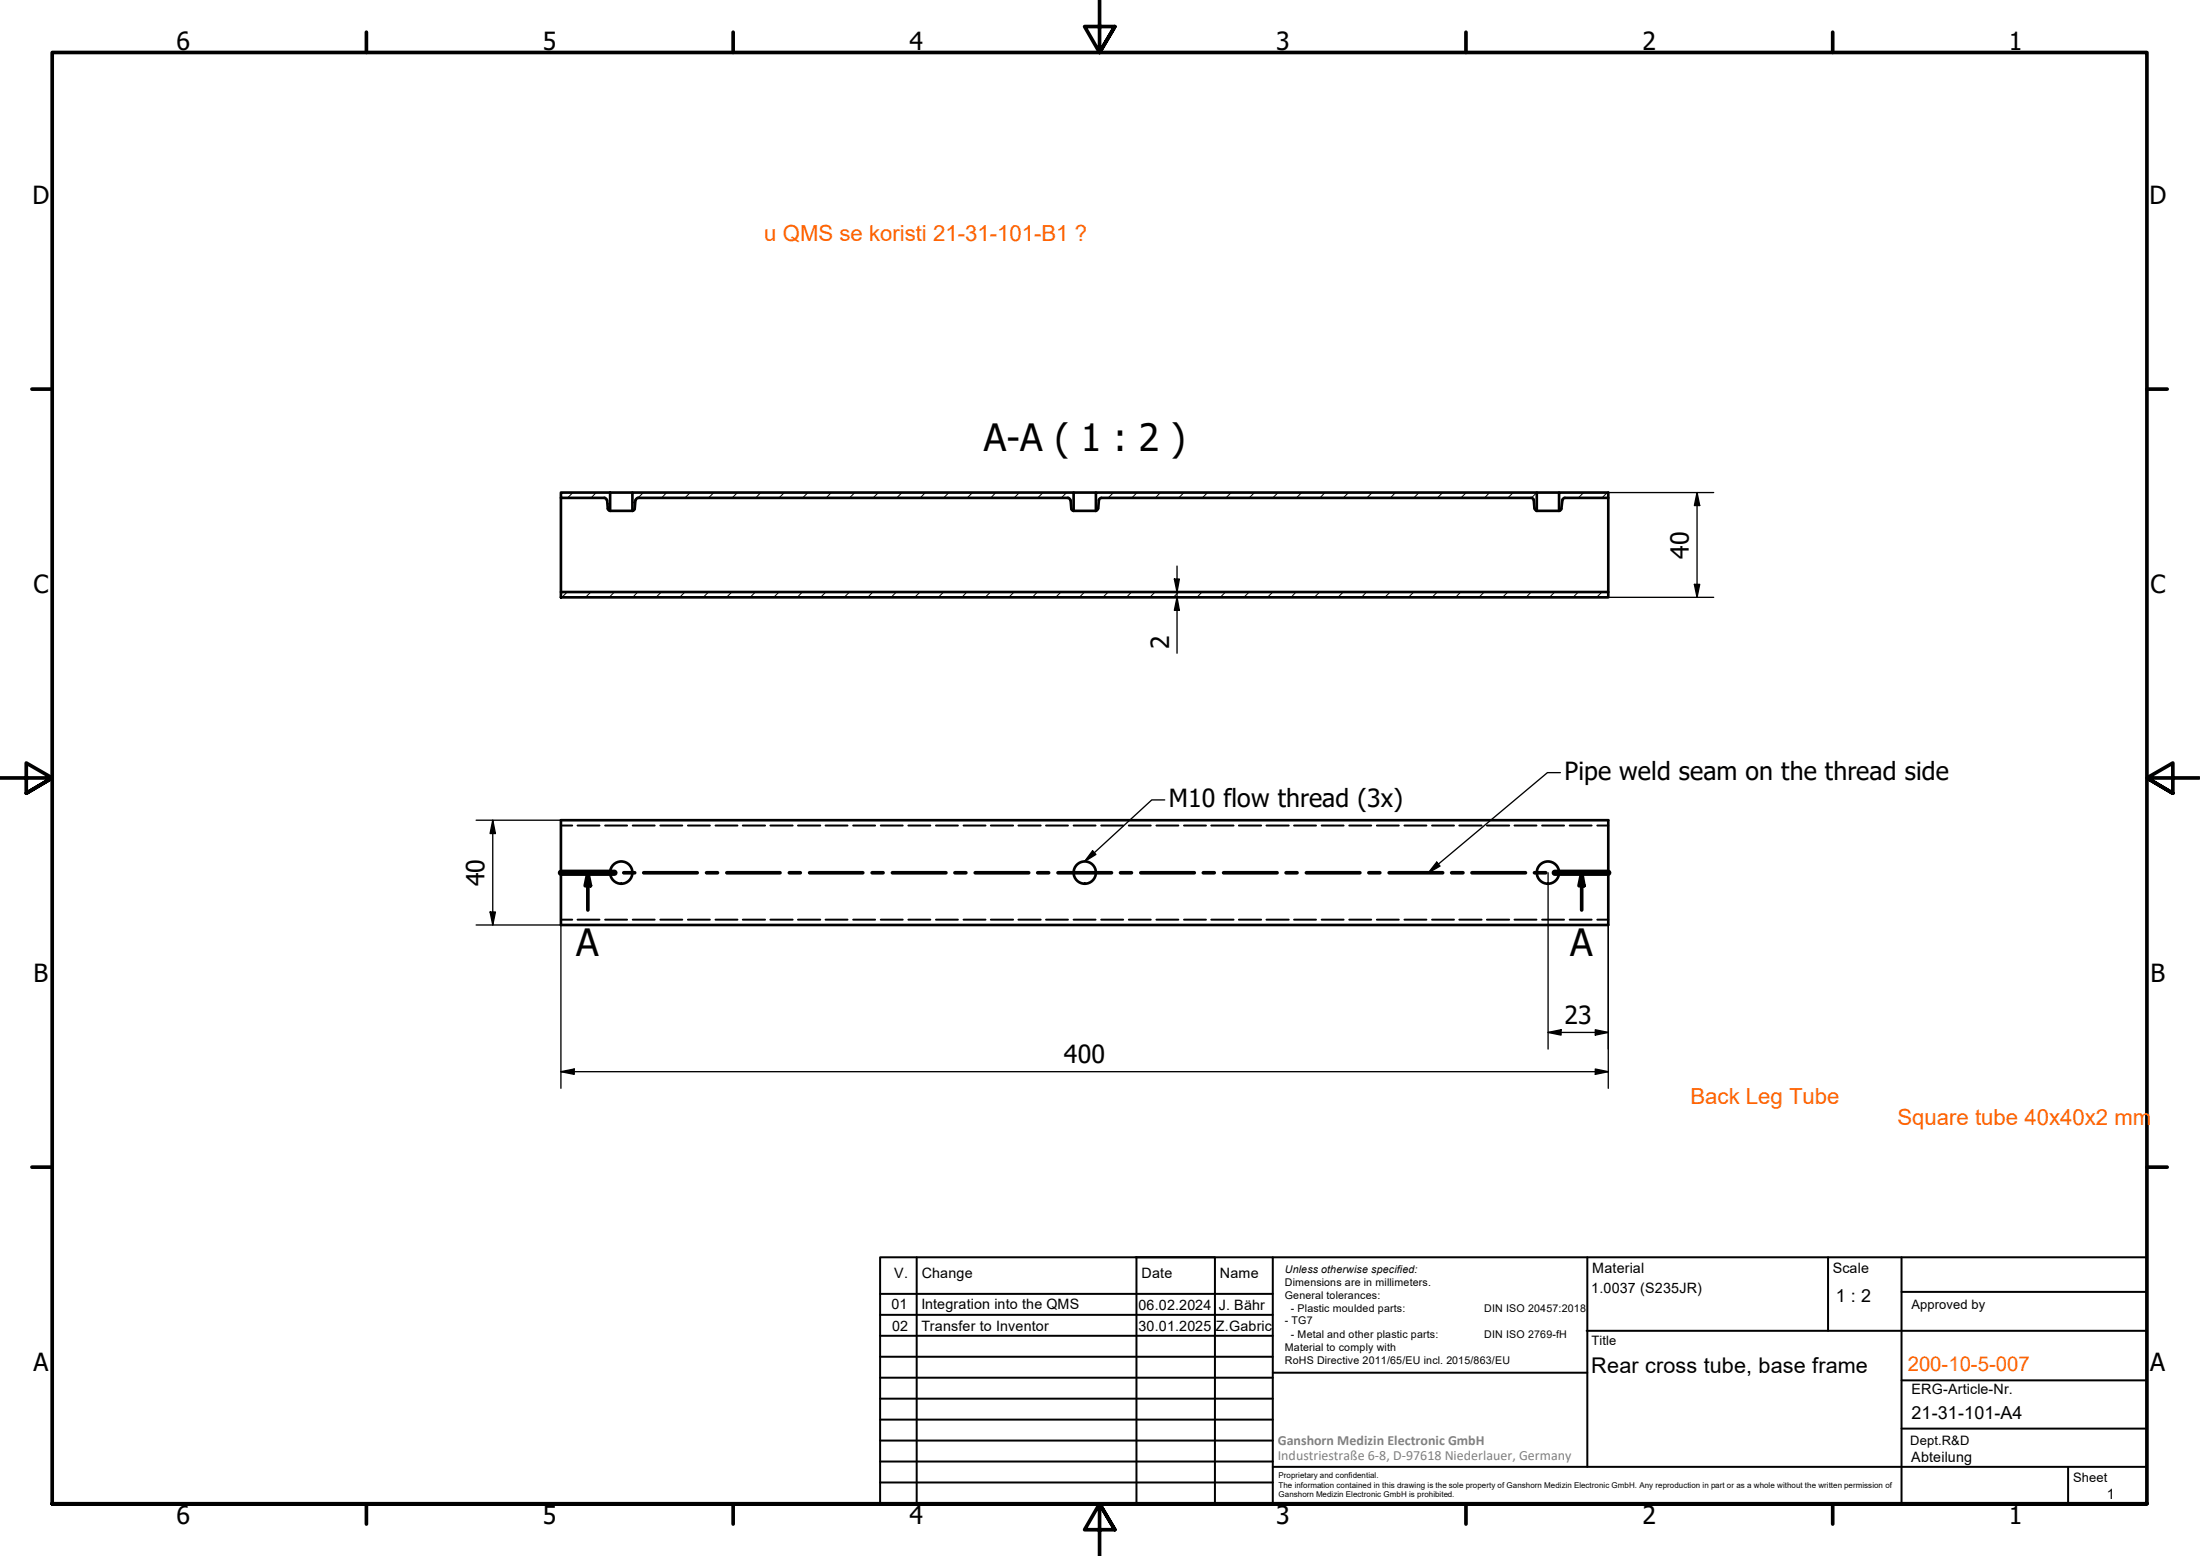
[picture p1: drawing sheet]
<svg xmlns="http://www.w3.org/2000/svg" width="420mm" height="297mm" viewBox="0 0 420 297" stroke-linecap="round" stroke-linejoin="round" font-family="sans-serif">
<!-- layer: Hatch (ISO) -->
<g fill="none" stroke="#000" stroke-width=".19">
<path d="M109.4 94l-1 1M113.9 94l-1 1M116.5 95.9l-.5 .5M121.3 95.6l-.5 .5M122.9 94l-1 1M127.3 94l-.9 1M131.8 94l-1 1M136.3 94l-1 1M140.8 94l-1 1M145.3 94l-1 1M149.8 94l-1 1M154.3 94l-1 1"/>
<path d="M158.7 94l-.9 1M163.3 94l-1.1 1M167.8 94l-1 1M172.3 94l-1 1M176.7 94l-.9 1M181.2 94l-1 1M185.7 94l-1 1M190.2 94l-1 1M194.7 94l-1 1M199.2 94l-1 1M203.7 94l-1 1M205 97.2l-.2 .2"/>
<path d="M209.7 97l-.4 .4M212.7 94l-1.1 1M217.2 94l-1 1M221.6 94l-.9 1M226.1 94l-1 1M230.6 94l-1 1M235.1 94l-1 1M239.6 94l-1 1M244.1 94l-1 1M248.6 94l-1 1M253 94l-.9 1M257.6 94l-1.1 1"/>
<path d="M262.1 94l-1.1 1M266.5 94l-.9 1M271 94l-1 1M275.5 94l-1 1M280 94l-1 1M284.5 94l-1 1M289 94l-1 1M293.5 94l-1 1M297.9 94l-.1 .2M302.5 94l-1.1 1M307 94l-1.1 1M108.3 113l-1 1"/>
<path d="M112.8 113l-1 1M117.3 113l-1 1M121.8 113l-1 1M126.3 113l-1 1M130.8 113l-1 1M135.3 113l-1 1M139.8 113l-1.1 1M144.3 113l-1 1M148.8 113l-1 1M153.2 113l-.9 1M157.7 113l-1 1M162.2 113l-1 1"/>
<path d="M166.7 113l-1 1M171.2 113l-1 1M175.7 113l-1 1M180.2 113l-1 1M184.7 113l-1 1M189.2 113l-1 1M193.7 113l-1 1M198.1 113l-.9 1M202.6 113l-1 1M207.1 113l-1 1M211.6 113l-1 1M216.1 113l-1 1"/>
<path d="M220.6 113l-1 1M225.1 113l-1 1M229.6 113l-1 1M234.1 113l-1.1 1M238.6 113l-1 1M243.1 113l-1 1M247.5 113l-.9 1M252 113l-1 1M256.5 113l-1 1M261 113l-1 1M265.5 113l-1 1M270 113l-1 1"/>
<path d="M274.5 113l-1 1M279 113l-1 1M283.5 113l-1.1 1M288 113l-1 1M292.4 113l-.9 1M296.9 113l-1 1M301.4 113l-1 1M305.9 113l-1 1"/>
</g>
<!-- layer: Hidden (ISO) -->
<g fill="none" stroke="#000" stroke-width=".38">
<path d="M107.1 157.6h2.2M110.3 157.6h4.2M115.6 157.6h4.2M120.8 157.6h4.2M126.1 157.6h4.2M131.4 157.6h4.2M136.7 157.6h4.1M141.9 157.6h4.2M147.1 157.6h4.3M152.4 157.6h4.3M157.7 157.6h4.2M162.9 157.6h4.2"/>
<path d="M168.2 157.6h4.2M173.5 157.6h4.2M178.8 157.6h4.1M184 157.6h4.2M189.2 157.6h4.3M194.5 157.6h4.3M199.8 157.6h4.2M205 157.6h4.2M210.3 157.6h4.2M215.6 157.6h4.2M220.9 157.6h4.1M226.1 157.6h4.2"/>
<path d="M231.3 157.6h4.3M236.6 157.6h4.3M241.9 157.6h4.2M247.1 157.6h4.2M252.4 157.6h4.2M257.7 157.6h4.2M263 157.6h4.1M268.2 157.6h4.2M273.5 157.6h4.2M278.7 157.6h4.3M284 157.6h4.2M289.2 157.6h4.2"/>
<path d="M294.5 157.6h4.2M299.8 157.6h4.2M305.1 157.6h2M107.1 175.6h2.2M110.3 175.6h4.2M115.6 175.6h4.2M120.8 175.6h4.2M126.1 175.6h4.2M131.4 175.6h4.2M136.7 175.6h4.1M141.9 175.6h4.2M147.1 175.6h4.3"/>
<path d="M152.4 175.6h4.3M157.7 175.6h4.2M162.9 175.6h4.2M168.2 175.6h4.2M173.5 175.6h4.2M178.8 175.6h4.1M184 175.6h4.2M189.2 175.6h4.3M194.5 175.6h4.3M199.8 175.6h4.2M205 175.6h4.2M210.3 175.6h4.2"/>
<path d="M215.6 175.6h4.2M220.9 175.6h4.1M226.1 175.6h4.2M231.3 175.6h4.3M236.6 175.6h4.3M241.9 175.6h4.2M247.1 175.6h4.2M252.4 175.6h4.2M257.7 175.6h4.2M263 175.6h4.1M268.2 175.6h4.2M273.5 175.6h4.2"/>
<path d="M278.7 175.6h4.3M284 175.6h4.2M289.2 175.6h4.2M294.5 175.6h4.2M299.8 175.6h4.2M305.1 175.6h2"/>
</g>
<!-- layer: Visible (ISO) -->
<g fill="none" stroke="#000" stroke-width=".51">
<path d="M107.1 95v18M115.4 95l.4 .3 .1 .2M116 95.5l.1 1.6v.2l.4 .2M116.5 94v3.5h4.3v-3.5h84.2v3.5h4.3v-3.5h84.2v3.5h4.3v-3.5h9.3v1h-8.3M116.5 94h-9.4v1h8.3M116.5 94h4.3M121.3 95.5l-.1 1.6-.2 .3-.2 .1M121.9 95h82.1M121.9 95l-.2 .1-.3 .4M203.9 95l.4 .3 .1 .2M204.5 95.5l.1 1.6 .1 .2 .3 .2M205 94h4.3"/>
<path d="M209.7 97.1l-.2 .3-.2 .1M209.7 97.1l.2-1.6 .2-.4 .3-.1h82l.4 .3 .1 .2 .2 1.6M293.1 97.1l.1 .2 .3 .2M293.5 94h4.3M298.9 95l-.4 .3-.3 1.8-.2 .3-.2 .1M307.1 95v18M107.1 113h200v1h-200zM107.1 156.6h200v20h-200z"/>
<circle cx="118.6" cy="166.6" r="2.13"/>
<circle cx="207.2" cy="166.6" r="2.13"/>
<circle cx="295.6" cy="166.6" r="2.13"/>
</g>
<!-- layer: Section Line (ISO) -->
<g fill="none" stroke="#000" stroke-width=".7">
<path d="M107.1 166.6h10.2M112.3 166.6v7.1M112.3 166.6l.5 2.5h-1zM119.1 166.6h2.1M122.9 166.6h10.3M134.9 166.6h2.1M138.8 166.6h10.2M150.7 166.6h2.1M154.6 166.6h10.2M166.6 166.6h2.1M170.4 166.6h10.3M182.4 166.6h2.1"/>
<path d="M186.2 166.6h10.3M198.2 166.6h2.1M202.1 166.6h10.2M214 166.6h2.1M217.9 166.6h10.2M229.8 166.6h2.1M233.7 166.6h10.2M245.6 166.6h2.1M249.5 166.6h10.2M261.4 166.6h2.1M265.3 166.6h10.2M277.2 166.6h2.2"/>
<path d="M281.1 166.6h10.2M293.1 166.6h2.1M296.9 166.6h10.2M302.1 166.6v7.1M302.1 166.6l.4 2.5h-.9z"/>
</g>
<path d="M107.1 166.6h10.2M296.9 166.6h10.2" fill="none" stroke="#000" stroke-width="1.2"/>
<path d="M112.3 166.6l.5 2.5h-1zM302.1 166.6l.4 2.5h-.9z" fill="#000"/>
<!-- layer: Border (ISO) -->
<g fill="none" stroke="#000" stroke-width=".7">
<path d="M70 6.1v3.9M140 6.1v3.9M210 0v10l-2.9-4.9h5.8l-2.9 4.9 2.9-4.9M280 6.1v3.9M350 6.1v3.9M6.1 74.3h3.9M410 74.3h3.9M0 148.5h10l-5-2.8v5.7l5-2.9-5 2.9M420 148.5h-10l5-2.8v5.7l-5-2.9 5 2.9M6.1 222.8h3.9M410 222.8h3.9M10 287.1v-277.1h400v277.1h-400h400"/>
<path d="M70 287.1v3.8M140 287.1v3.8M212.9 292l-2.9-4.9 2.9 4.9h-5.8l2.9-4.9v9.9M280 287.1v3.8M350 287.1v3.8"/>
</g>
<!-- layer: TitleBlock -->
<g fill="none" stroke="#000" stroke-width=".38">
<path d="M168.1 251h75M168.1 247h75M168.1 255h75M168.1 259h75M175.1 240v47M216.9 240h15M217 240v47M232 240v47M243.1 240.1v46.9h-75v-47h241.9v47.1h-167M303 254h107M303.1 240v40M349.1 240v14"/>
<path d="M363.2 240v47.1M363.2 246.6h46.8M168.1 271h75M168.1 263h75M168.1 267h75M168.1 275h75M168.1 279h75M243.1 262.1h60M363.2 272.7h46.8M363.2 263.5h46.8M168.1 283h75M216.9 287h15"/>
<path d="M243.1 280h166.9M395 280.1v7"/>
</g>
<!-- layer: Sketch Geometry (ISO) -->
<path d="M205 166.6h4.3" fill="none" stroke="#000" stroke-width=".25"/>
<!-- layer: Dimension (ISO) -->
<g fill="none" stroke="#000" stroke-width=".25">
<path d="M307.1 94h20.2M324.1 94v20M324.1 94l.5 2.5h-1zM224.3 110.5h.9l-.4 2.5zM224.8 108.1v16.6M224.8 114l.4 2.5h-.9zM307.1 114h20.2M323.6 111.6h1l-.5 2.4zM90.9 156.6h16.2M94.1 156.6v20M94.1 156.6l.5 2.5h-1zM90.9 176.6h16.2v31.2"/>
<path d="M93.6 174.1h1l-.5 2.5zM295.7 166.6v33.7M307.1 174.6v33.2M295.7 197.1l2.4-.5v1zM295.7 197.1h11.4M304.7 196.6l2.4 .5-2.4 .5zM107.1 204.6l2.6-.5v1zM107.1 204.6h200M304.7 204.1l2.4 .5-2.4 .5z"/>
</g>
<path d="M324.1 94l.5 2.5h-1zM224.3 110.5h.9l-.4 2.5zM224.8 114l.4 2.5h-.9zM323.6 111.6h1l-.5 2.4zM94.1 156.6l.5 2.5h-1zM93.6 174.1h1l-.5 2.5zM295.7 197.1l2.4-.5v1zM304.7 196.6l2.4 .5-2.4 .5zM107.1 204.6l2.6-.5v1zM304.7 204.1l2.4 .5-2.4 .5z" fill="#000"/>
<!-- layer: Symbol (ISO) -->
<path d="M222.4 152.7h-2.4l-12.9 11.8M298 147.5h-2.5l-22.7 19.1M208.7 162.4l.6 .7-2.2 1.4zM274.4 164.6l.6 .7-2.2 1.3z" fill="none" stroke="#000" stroke-width=".25"/>
<path d="M208.7 162.4l.6 .7-2.2 1.4zM274.4 164.6l.6 .7-2.2 1.3z" fill="#000"/>
<g font-size="7.2">
<text x="187.9" y="86.1">A-A ( 1 : 2 )</text>
<text x="110" y="182.5">A</text>
<text x="299.8" y="182.5">A</text>
</g>
<g font-size="4.8">
<text x="33.7" y="9.6">6</text>
<text x="103.7" y="9.6">5</text>
<text x="173.7" y="9.6">4</text>
<text x="243.7" y="9.6">3</text>
<text x="313.7" y="9.6">2</text>
<text x="383.7" y="9.6">1</text>
<text x="6.2" y="38.9">D</text>
<text x="410.5" y="38.9">D</text>
<text x="322.5" y="106.7" transform="rotate(-90 322.5 106.7)">40</text>
<text x="6.4" y="113.1">C</text>
<text x="410.7" y="113.1">C</text>
<text x="223.3" y="123.9" transform="rotate(-90 223.3 123.9)">2</text>
<text x="298.8" y="148.8">Pipe weld seam on the thread side</text>
<text x="223.2" y="154">M10 flow thread (3x)</text>
<text x="92.5" y="169.2" transform="rotate(-90 92.5 169.2)">40</text>
<text x="6.4" y="187.4">B</text>
<text x="410.7" y="187.4">B</text>
<text x="298.8" y="195.5">23</text>
<text x="203.2" y="203">400</text>
<text x="6.4" y="261.7">A</text>
<text x="410.7" y="261.7">A</text>
<text x="33.7" y="290.9">6</text>
<text x="103.7" y="290.9">5</text>
<text x="173.7" y="290.9">4</text>
<text x="243.7" y="290.9">3</text>
<text x="313.7" y="290.9">2</text>
<text x="383.7" y="290.9">1</text>
</g>
<g font-size="4.2" fill="#ff6200">
<text x="146" y="46">u QMS se koristi 21-31-101-B1 ?</text>
<text x="362.4" y="214.7">Square tube 40x40x2 mm</text>
</g>
<text font-size="4.2" fill="#ff6100" x="322.9" y="210.7">Back Leg Tube</text>
<text font-size="4.1" x="303.9" y="262.2">Rear cross tube, base frame</text>
<text font-size="3.9" fill="#ff6200" x="364.3" y="261.6">200-10-5-007</text>
<g font-size="3.4">
<text x="350.6" y="248.5">1 : 2</text>
<text x="365.1" y="270.9">21-31-101-A4</text>
</g>
<g font-size="2.7">
<text x="170.8" y="244">V.</text>
<text x="176" y="244">Change</text>
<text x="218" y="244">Date</text>
<text x="233" y="244">Name</text>
<text x="304.1" y="243">Material</text>
<text x="350" y="243.1">Scale</text>
<text x="170.2" y="249.9">01</text>
<text x="176" y="249.9">Integration into the QMS</text>
<text x="217.4" y="250">06.02.2024</text>
<text x="232.8" y="250">J. Bähr</text>
<text x="303.9" y="246.8">1.0037 (S235JR)</text>
<text x="170.4" y="254">02</text>
<text x="176" y="254">Transfer to Inventor</text>
<text x="217.4" y="254">30.01.2025 Z.Gabric</text>
<text x="365.1" y="266.1">ERG-Article-Nr.</text>
<text x="365" y="279">Abteilung</text>
<text x="402.3" y="286.2">1</text>
</g>
<g font-size="2.7" fill="#808080">
<text x="244" y="275.8">Ganshorn Medizin Electronic GmbH</text>
<text x="244" y="278.7">Industriestraße 6-8, D-97618 Niederlauer, Germany</text>
</g>
<g font-size="2.5">
<text x="365.1" y="249.9">Approved by</text>
<text x="304" y="256.8">Title</text>
<text x="364.8" y="275.8">Dept.R&amp;D</text>
<text x="395.9" y="282.9">Sheet</text>
</g>
<g font-size="2">
<text x="245.4" y="242.9">Unless otherwise specified:</text>
<text x="245.4" y="245.4">Dimensions are in millimeters.</text>
<text x="245.4" y="247.9">General tolerances:</text>
<text x="246.5" y="250.4">- Plastic moulded parts:</text>
<text x="283.5" y="250.4">DIN ISO 20457:2018</text>
<text x="245.4" y="252.8">- TG7</text>
<text x="245.4" y="257.9">Material to comply with</text>
<text x="246.5" y="255.4">- Metal and other plastic parts:</text>
<text x="283.5" y="255.4">DIN ISO 2769-fH</text>
<text x="245.4" y="260.3">RoHS Directive 2011/65/EU incl. 2015/863/EU</text>
</g>
<g font-size="1.5">
<text x="244.2" y="282.2">Proprietary and confidential.</text>
<text x="244.2" y="284">The information contained in this drawing is the sole property of Ganshorn Medizin Electronic GmbH. Any reproduction in part or as a whole without the written permission of</text>
<text x="244.2" y="285.8">Ganshorn Medizin Electronic GmbH is prohibited.</text>
</g>
</svg>
